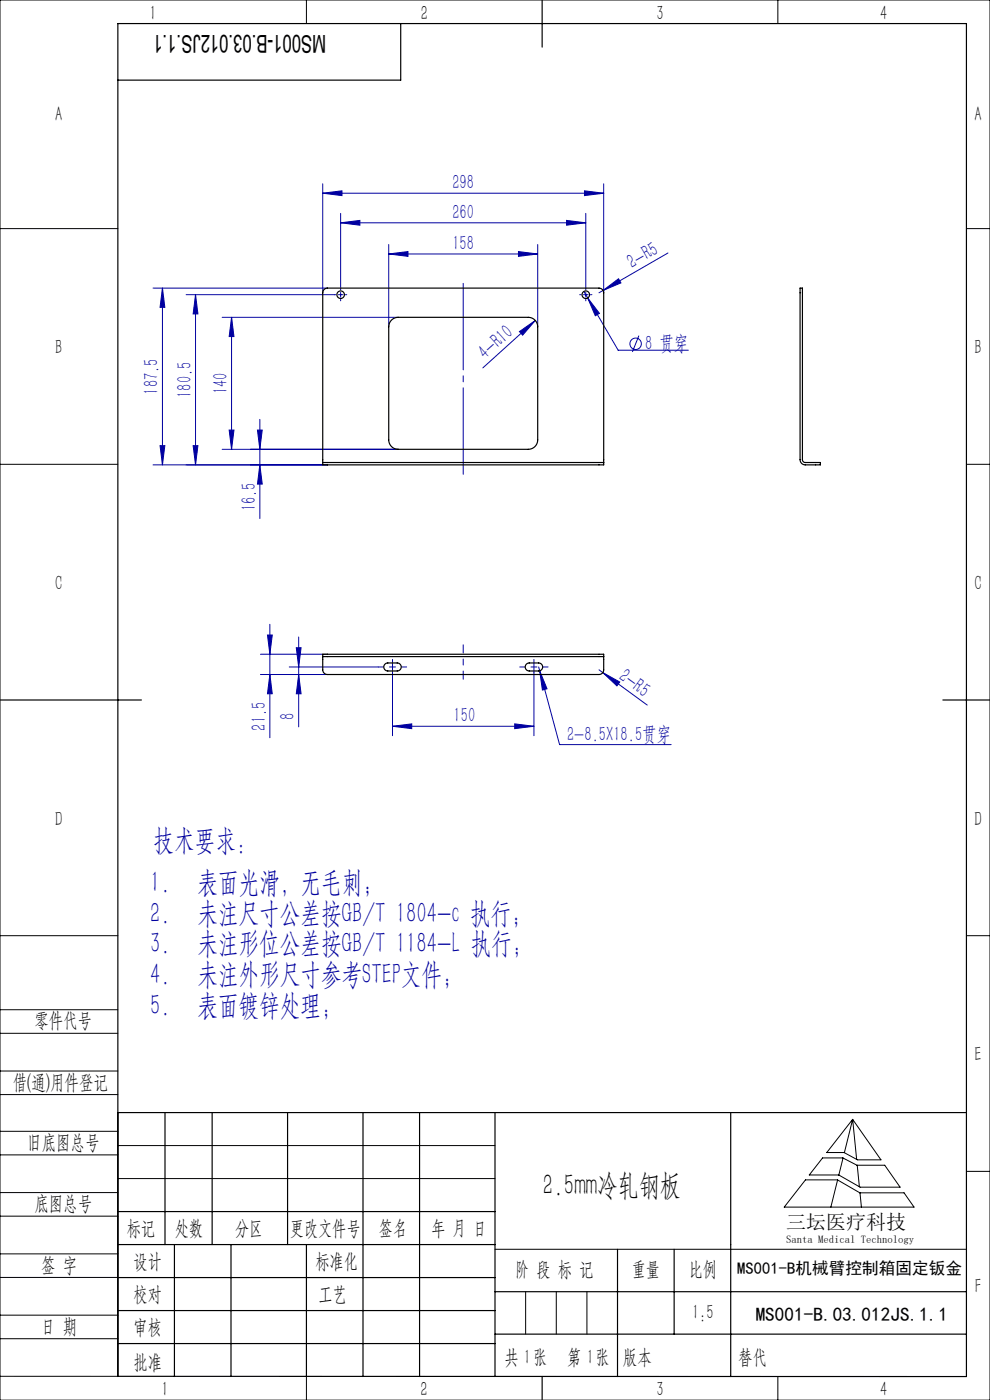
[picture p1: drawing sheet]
<svg xmlns="http://www.w3.org/2000/svg" width="210mm" height="297mm" viewBox="0 0 210 297" stroke-linecap="round" stroke-linejoin="round" font-family="sans-serif">
<g fill="none" stroke="#0000a0" stroke-width=".21">
<path d="M68.5 39v23.1M128.1 39v23.1M68.5 41l4-.5v1zM68.5 41h59.6M72.3 47.3l4-.5v1zM72.3 45.3v15.9M72.3 47.3h52M82.5 53.9l4-.5v1zM82.5 51.9v17.4M82.5 53.9h31.6M110 53.4l4.1 .5-4.1 .5zM114.1 51.9v17.4"/>
<path d="M120.2 46.8l4.1 .5-4.1 .5zM124 40.5l4.1 .5-4.1 .5zM124.3 45.3v15.9M141.7 53.7l-13.8 7.9M32.5 61.1h37M34.5 61.1v37.5M34.5 61.1l.5 4.1h-1zM39.5 62.5h31.5M41.5 62.5v36.1M41.5 62.5l.5 4.1h-1zM47.1 67.3h37.4M49.1 67.3v28"/>
<path d="M49.1 67.3l.5 4.1h-1zM71.8 62.5h1M72.3 62v1M110.2 70.3l3.3-2.3-2.6 3.1zM113.5 68l-11.1 10M123.8 62.5h1M123.9 61.8l7.2 12.5h14.9M124.3 62v1M124.7 63.2l2.5 3.3-.9 .5zM127.9 61.6l3.3-2.5 .5 .9zM127.9 61.6l-.8 .5M135.5 71.2l-1.4 3.5"/>
<path d="M32.5 98.6h37M34 94.5h1l-.5 4.1zM41 94.5h1l-.5 4.1zM47.1 95.3h37.4M48.6 91.2h1l-.5 4.1zM54.6 91.2h1l-.5 4.1zM55.1 98.6l.5 4.1h-1zM55.1 89v21M55.2 138.8h14.3M56.7 134.7h1.1l-.6 4.1zM57.2 132.4v24.1M62.8 137.4h1.1l-.5 4.1z"/>
<path d="M63.4 135.1v19.1M55.2 143.1h14.3M57.2 143.1l.6 4.1h-1.1zM61.4 141.5h18.9M63.4 143.1l.5 4.1h-1.1zM83.3 154.1l4-.5v1zM83.3 142.8v13.3M83.3 154.1h30M109.2 153.6l4.1 .5-4.1 .5zM113.3 142.7v13.4M114.3 141.5l.2 .8M114.5 142.3l1.5 3.8-.9 .3z"/>
<path d="M114.5 142.3l4.2 15.7h23.7M127.1 142.1l10.2 7.5M127.9 142.7l3.6 2-.6 .8z"/>
<circle cx="134.8" cy="72.9" r="1.21"/>
</g>
<path d="M71.3 62.5h-.3M72.3 61.5v-.3M72.3 63.5v.3M73.3 62.5h.3M123.3 62.5h-.3M124.3 61.5v-.3M124.3 63.5v.3M125.3 62.5h.3M83.3 139.9v2.9M113.3 139.9v2.8" fill="none" stroke="#0000a0" stroke-width=".21" stroke-dasharray="30.5 1.3 1.3 1.3"/>
<path d="M98.3 100.6v-40.5" fill="none" stroke="#0000a0" stroke-width=".21" stroke-dasharray="30.5 1.3 1.3 1.3" stroke-dashoffset="12.1"/>
<path d="M98.3 136.8v7.3" fill="none" stroke="#0000a0" stroke-width=".21" stroke-dasharray="30.5 1.3 1.3 1.3" stroke-dashoffset="28.7"/>
<path d="M80.3 141.5h6M110.3 141.5h6" fill="none" stroke="#0000a0" stroke-width=".21" stroke-dasharray="30.5 1.3 1.3 1.3" stroke-dashoffset="29.4"/>
<g fill="none" stroke="#000" stroke-width=".21">
<path d="M0 0h210v297h-210zM65 0v5M165 0v5M0 48.5h25M205 48.5h5M0 98.5h25M205 98.5h5M0 198.5h25M205 198.5h5M0 214.2h25M0 219.2h25M0 232.2h25"/>
<path d="M0 227.2h25M0 240h25M25 236v56h-25M180.9 237.5l6 8.6h-5l-2.9-1.6h-3.6zM180.9 237.5l-1.8 7M180.9 237.5l.8 8.5M0 245h25M0 258h25M0 253h25M25 243h80M25 250h80M170.9 250.3h6.7l4.8 2.8h9.4l2.1 3h-27.5z"/>
<path d="M174.5 245.6h4.3l3 1.6h5.9l3.2 4.7h-8.5l-4.5-2.6h-6.2zM177.7 250.3l-1.5 5.8M178.8 245.7l-.9 3.6M181.8 247.2l.5 4.6M182.4 253.1l.3 3M205 248.5h5M0 271h25M0 266h25M0 279h25M105 265h100M111.5 274v9M118 274v9"/>
<path d="M124.5 274v9M0 284h25M65 292v5M153.7 292h.1M165 292v5"/>
</g>
<g fill="none" stroke="#000" stroke-width=".25">
<path d="M85 5v12h-60M115 0v10M0 148.5h30M200 148.5h10M25 236h180M35 236v28M45 236v28M61 236v28M77 236v56M89 236v56M105 236v56M155 236v56"/>
<path d="M25 257h80M25 264h80M25 271h80M25 278h80M37 264v28M49 264v28M65 264v28M105 274h100M131 265v27M143 265v18M25 292h180v-287h-180v287M25 285h80"/>
<path d="M105 283h100M115 292v5"/>
</g>
<g fill="#0000a0">
<path d="M127.9 61.6l3.3-2.5 .5 .9z"/>
<path d="M110.2 70.3l3.3-2.3-2.6 3.1z"/>
<path d="M127.9 142.7l3.6 2-.6 .8z"/>
<path d="M83.3 154.1l4-.5v1zM109.2 153.6l4.1 .5-4.1 .5z"/>
<path d="M72.3 47.3l4-.5v1zM120.2 46.8l4.1 .5-4.1 .5zM124.7 63.2l1.6 3.8 .9-.5zM114.5 142.3l.6 4.1 .9-.3z"/>
<path d="M82.5 53.9l4-.5v1zM110 53.4l4.1 .5-4.1 .5z"/>
<path d="M55.1 98.6l.5 4.1h-1zM54.6 91.2h1l-.5 4.1zM48.6 91.2h1l-.5 4.1zM49.1 67.3l.5 4.1h-1zM41 94.5h1l-.5 4.1zM41.5 62.5l.5 4.1h-1z"/>
<path d="M34.5 61.1l.5 4.1h-1zM34 94.5h1l-.5 4.1zM56.7 134.7h1.1l-.6 4.1zM57.2 143.1l.6 4.1h-1.1zM62.8 137.4h1.1l-.5 4.1zM63.4 143.1l.5 4.1h-1.1z"/>
<path d="M68.5 41l4-.5v1zM124 40.5l4.1 .5-4.1 .5z"/>
</g>
<g fill="none" stroke="#000" stroke-width=".25">
<path d="M83 67.9l.6-.4 .9-.2h27.6a2 2 0 0 1 2 2v24a2 2 0 0 1-2 2h-27.6a2 2 0 0 1-2-2v-24l.1-.6zM169.7 61.1h.5v36.4a.6 .6 0 0 0 .6 .6h3.2v.5h-3.2a1.1 1.1 0 0 1-1.1-1.1zM68.5 98.1h59.6M68.5 98.1v.5h59.6v-.5M68.5 98.1v-36a1 1 0 0 1 1-1h57.6a1 1 0 0 1 1 1v36M68.5 139.3h59.6M68.5 139.3v-.5h59.6v.5M68.5 139.3v2.8a1 1 0 0 0 1 1h57.6a1 1 0 0 0 1-1v-2.8M81.7 140.8l.6-.2h2a.85 .85 0 0 1 .8 .9 .85 .85 0 0 1-.8 .8h-2a.85 .85 0 0 1-.8-.5 .85 .85 0 0 1 .2-1zM111.7 140.8l.6-.2h2a.85 .85 0 0 1 .8 .9 .85 .85 0 0 1-.8 .8h-2a.85 .85 0 0 1-.8-.5 .85 .85 0 0 1 .2-1z"/>
<circle cx="72.3" cy="62.5" r=".8"/>
<circle cx="124.3" cy="62.5" r=".8"/>
</g>
<g font-size="6.3" fill="#0000a0">
<text x="32.6" y="180.3">技术要求：</text>
<text x="31.9" y="189.2">1.</text>
<text x="41.9" y="189.2">表面光滑，无毛刺；</text>
<text x="31.9" y="195.7">2.</text>
<text x="41.9" y="195.7">未注尺寸公差按GB/T 1804-c 执行；</text>
<text x="31.9" y="202.2">3.</text>
<text x="41.9" y="202.2">未注形位公差按GB/T 1184-L 执行；</text>
<text x="31.9" y="208.7">4.</text>
<text x="41.9" y="208.7">未注外形尺寸参考STEP文件；</text>
<text x="31.9" y="215.2">5.</text>
<text x="41.9" y="215.2">表面镀锌处理；</text>
</g>
<text font-size="6.3" x="115.2" y="253.6">2.5mm冷轧钢板</text>
<text font-size="5.2" x="69.2" y="7.3" transform="rotate(-180 69.2 7.3)">MS001-B.03.012JS.1.1</text>
<g font-size="4.4" fill="#010000">
<text x="31.7" y="4.1">1</text>
<text x="89.2" y="4.1">2</text>
<text x="139.2" y="4.1">3</text>
<text x="186.7" y="4.1">4</text>
<text x="156.6" y="289.5">替代</text>
</g>
<g font-size="4.4">
<text x="11.7" y="25.7">A</text>
<text x="206.7" y="25.7">A</text>
<text x="11.7" y="75.2">B</text>
<text x="206.7" y="75.2">B</text>
<text x="11.7" y="125.2">C</text>
<text x="206.7" y="125.2">C</text>
<text x="11.7" y="175.2">D</text>
<text x="206.7" y="175.2">D</text>
<text x="7.3" y="217.9">零件代号</text>
<text x="206.7" y="225.2">E</text>
<text x="2.7" y="231">借(通)用件登记</text>
<text x="5.8" y="243.7">旧底图总号</text>
<text x="7.3" y="256.8">底图总号</text>
<text x="26.9" y="261.9">标记</text>
<text x="37.1" y="261.9">处数</text>
<text x="49.9" y="261.9">分区</text>
<text x="61.5" y="261.9">更改文件号</text>
<text x="80.4" y="261.9">签名</text>
<text x="91.5" y="261.9">年 月 日</text>
<text x="8.7" y="269.8">签 字</text>
<text x="28.3" y="268.9">设计</text>
<text x="66.9" y="268.9">标准化</text>
<text x="109.3" y="270.8">阶 段 标 记</text>
<text x="134" y="270.8">重量</text>
<text x="146.1" y="270.8">比例</text>
<text x="206.8" y="274.2">F</text>
<text x="28.3" y="276">校对</text>
<text x="67.6" y="276">工艺</text>
<text x="146.8" y="279.8">1:5</text>
<text x="8.7" y="282.9">日 期</text>
<text x="28.4" y="283">审核</text>
<text x="28.3" y="290.4">批准</text>
<text x="107" y="289.5">共 张</text>
<text x="111.1" y="289.5">1</text>
<text x="120.3" y="289.5">第 张</text>
<text x="124.5" y="289.5">1</text>
<text x="132.1" y="289.5">版本</text>
<text x="34.2" y="296.2">1</text>
<text x="89.2" y="296.2">2</text>
<text x="139.2" y="296.2">3</text>
<text x="186.7" y="296.2">4</text>
</g>
<g font-size="4.4" fill="#0000a0">
<text x="96" y="40.1">298</text>
<text x="96" y="46.4">260</text>
<text x="96" y="53">158</text>
<text x="134.1" y="57.1" transform="rotate(-30 134.1 57.1)">2-R5</text>
<text x="103" y="76.4" transform="rotate(-42 103 76.4)">4-R10</text>
<text x="136.8" y="74.2">8 贯穿</text>
<text x="33.6" y="83.7" transform="rotate(-90 33.6 83.7)">187.5</text>
<text x="48.2" y="83.6" transform="rotate(-90 48.2 83.6)">140</text>
<text x="40.6" y="84.4" transform="rotate(-90 40.6 84.4)">180.5</text>
<text x="54.2" y="108.5" transform="rotate(-90 54.2 108.5)">16.5</text>
<text x="131.1" y="144" transform="rotate(36 131.1 144)">2-R5</text>
<text x="56.4" y="155" transform="rotate(-90 56.4 155)">21.5</text>
<text x="62.5" y="152.7" transform="rotate(-90 62.5 152.7)">8</text>
<text x="96.2" y="153.2">150</text>
<text x="120.3" y="157.2">2-8.5X18.5贯穿</text>
</g>
<text font-size="4.2" x="166.8" y="260.7">三坛医疗科技</text>
<text font-size="4.1" x="160.3" y="280.2">MS001-B.03.012JS.1.1</text>
<text font-size="3.5" x="156.4" y="270.3">MS001-B机械臂控制箱固定钣金</text>
<text font-size="2.3" x="166.8" y="263.6">Santa Medical Technology</text>
</svg>
